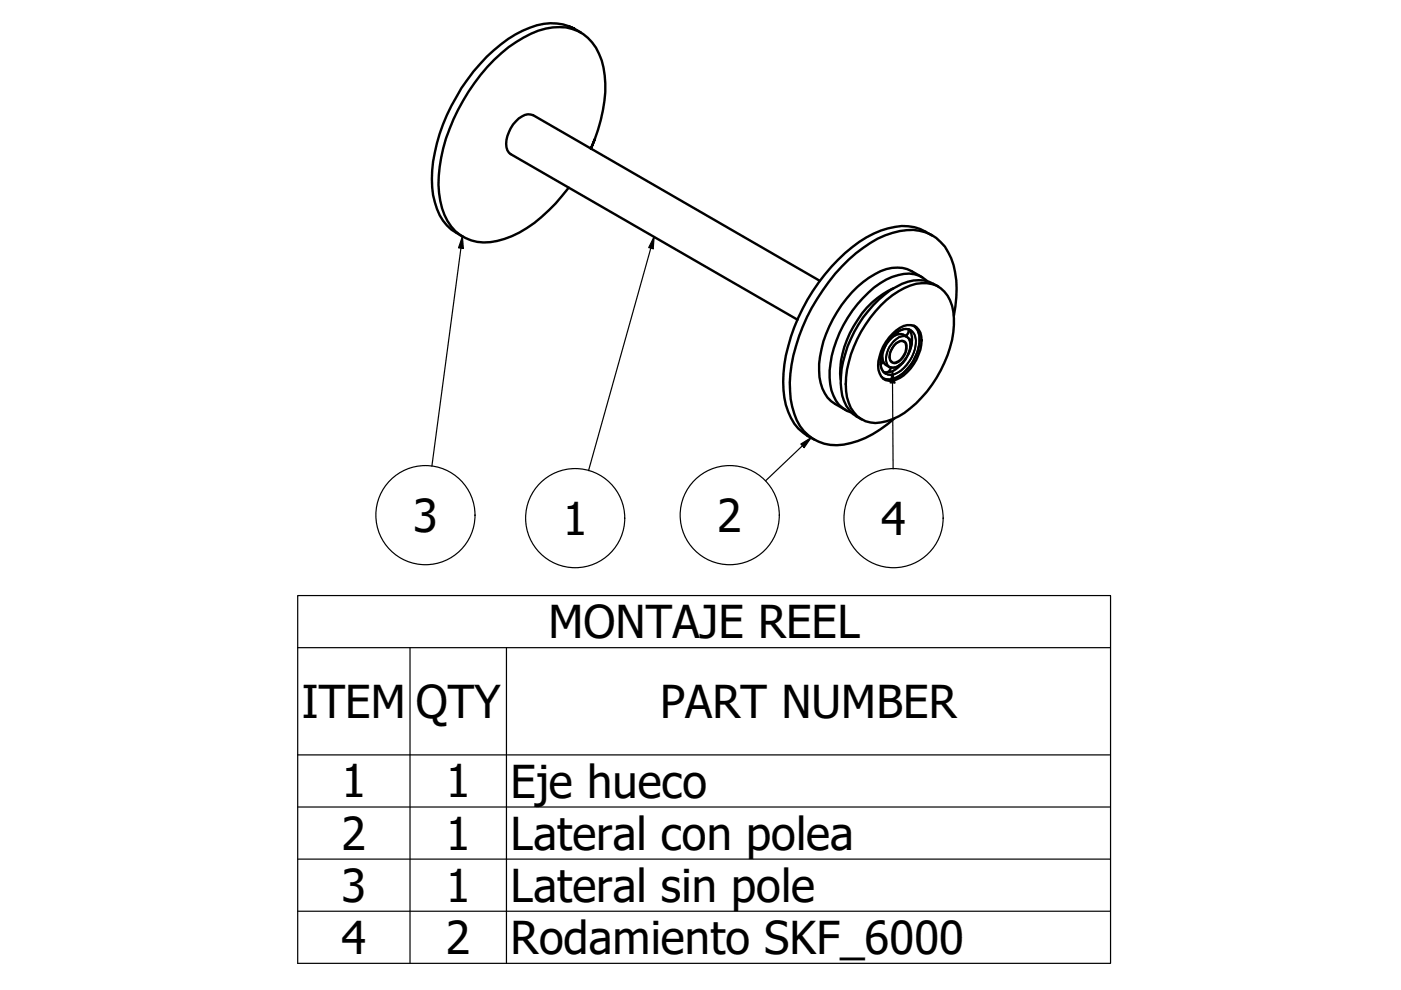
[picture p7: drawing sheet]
<svg xmlns="http://www.w3.org/2000/svg" width="297mm" height="210mm" viewBox="0 0 297 210" stroke-linecap="round" stroke-linejoin="round" font-family="sans-serif">
<!-- layer: Visible (ISO) -->
<g fill="none" stroke="#000" stroke-width=".51">
<path d="M120.6 5.6l1.1 .5a11.7 11.7 0 0 0-10.9 .4 33.8 33.8 0 0 0-14 14 34.5 34.5 0 0 0-5.2 19.2 13 13 0 0 0 4.1 9l2.5 1.5M121.7 6.1l1.5 .8M126.1 29.5l-.8 2a31.8 31.8 0 0 0 2.9-15.5 11 11 0 0 0-5.7-9.4 11.7 11.7 0 0 0-9.9 .5 33.6 33.6 0 0 0-14.4 14.3 33.9 33.9 0 0 0-5.1 19.5 12.2 12.2 0 0 0 4.4 8.9 10.1 10.1 0 0 0 9.5 .8 27.3 27.3 0 0 0 12.2-9.1l1.4-1.7M173.8 59.5l-60.8-35.1a3.2 3.2 0 0 0-3.7 1.4 6.4 6.4 0 0 0-1.7 6l.7 .9 60.8 35.1M195.5 58.8a8.3 8.3 0 0 0-6.4-2 17.1 17.1 0 0 0-9.6 6.5 24.6 24.6 0 0 0-5.8 15.3 8.2 8.2 0 0 0 5.6 8.3M196.6 59.6a6 6 0 0 0-6.2-1.3 16.8 16.8 0 0 0-8.6 6.2 24.9 24.9 0 0 0-5.9 15.6 8.3 8.3 0 0 0 2.8 6.4l.8 .6 1 .4M197.6 49.9a10.8 10.8 0 0 0-10.8-1 30.2 30.2 0 0 0-13.2 11 37.9 37.9 0 0 0-7.5 21 14.4 14.4 0 0 0 3.1 9.9l2 1.6 1.5 .8M186.8 64.7a14.9 14.9 0 0 1 8.6-4.7 6 6 0 0 1 6.5 4.9 19.4 19.4 0 0 1-2.4 13.6 24.7 24.7 0 0 1-9 9.8 9 9 0 0 1-7 1 7.1 7.1 0 0 1-4.1-6.4 23.8 23.8 0 0 1 6.2-16.9zM186.8 75.6l.3 .4M187.1 76.8h.1M187.1 76.4l-.1 .5-.3 .4M187.3 76.7l-.2 .1"/>
<path d="M187.6 73.4l.5-.7a3.1 3.1 0 0 1 3.4-1.7 2.16 2.16 0 0 1 1.5 2.8 5.4 5.4 0 0 1-3.1 4.1 2.35 2.35 0 0 1-2.8-3l.5-1.3M187.8 73.1l-.4 .7M188.8 77.9a1.17 1.17 0 0 1-.7 1.1M189.2 70.8a4.4 4.4 0 0 1 4.5-1.7 3.4 3.4 0 0 1 1.6 4 9.4 9.4 0 0 1-6.1 7.6 2.51 2.51 0 0 1-3-2.3 9.7 9.7 0 0 1 3-7.6zM189.4 61.1a18.3 18.3 0 0 0-8.4 8.1 18.9 18.9 0 0 0-2.8 11.3M189.5 71.2l-.5 .1M190.2 70.4l-.5 .7M190.3 70.3l.2 .5M191.1 77.2a3.8 3.8 0 0 1-3.7 1.7M191.5 76.7l-.3 .4-.5 .3M191.6 72.4a1.74 1.74 0 0 0-2.2 1 2.82 2.82 0 0 0-.5 3.2l.2 .1M192 76.2l-.6 .7"/>
<path d="M192.2 71.1v.2M192.6 69.8a1.17 1.17 0 0 1-.7 1.4M192.7 69.8a3.4 3.4 0 0 1 .6 3.1M192.7 71.8a1.17 1.17 0 0 1 .3 1.8M193 70a3.6 3.6 0 0 0-4 1.5 7.1 7.1 0 0 0-2.1 6.8l.9 .9M193.2 73.2l-.7 2M193.8 69.1a4.5 4.5 0 0 1 1 4.7 9.6 9.6 0 0 1-5.5 6.6l-1.2 .1-.8-.2M198.9 60.7a7.9 7.9 0 0 0-8.8 .1 23.7 23.7 0 0 0-9.7 11.1 19.1 19.1 0 0 0-1.8 12 7.3 7.3 0 0 0 4.1 5M202.2 66.9a22.3 22.3 0 0 0-.5-12.1 9 9 0 0 0-10.9-5.8 23.8 23.8 0 0 0-12.3 7.5 39.7 39.7 0 0 0-11.1 24.6 15.9 15.9 0 0 0 3 10.3 9.4 9.4 0 0 0 9.9 2.6 22.3 22.3 0 0 0 9.4-5.3"/>
</g>
<!-- layer: Visible Narrow (ISO) -->
<path d="M188.8 71.5a4.2 4.2 0 0 1 4.1-1.6 3.2 3.2 0 0 1 1.2 3.9 7.9 7.9 0 0 1-4.6 5.6 2.07 2.07 0 0 1-2.7-1.8 7.8 7.8 0 0 1 2-6.1zM189.4 72.5a2.58 2.58 0 0 1 2.8-1.1 2.4 2.4 0 0 1 .6 2.9 5 5 0 0 1-3.4 3.6 1.3 1.3 0 0 1-1.4-1.2 5.3 5.3 0 0 1 1.4-4.2zM189.6 73.2a1.93 1.93 0 0 1 2.3-.8 3 3 0 0 1-.8 3.9 1.49 1.49 0 0 1-2.3 .4 3.2 3.2 0 0 1 .8-3.5zM191.6 72.4a1.82 1.82 0 0 1 .3 2.3 3 3 0 0 1-2.4 2.2l-.4-.2M192.3 71.4a2.42 2.42 0 0 0-2.8 .8 4.7 4.7 0 0 0-1.3 5.3l.3 .3M193 70a3.5 3.5 0 0 1 1 3.9 8.3 8.3 0 0 1-4.5 5.4l-1.2 .1-.5-.2M193.1 68.9a3.1 3.1 0 0 1 1.8 3.7 9.4 9.4 0 0 1-5.6 7.7 2.49 2.49 0 0 1-2.5-.5" fill="none" stroke="#000" stroke-width=".38"/>
<!-- layer: Symbol (ISO) -->
<g fill="none" stroke="#000" stroke-width=".25">
<path d="M98 50.1l.2 2.6-1-.2zM98 50.1l-6.4 48.7M138.7 50.2l-.2 2.5-1-.2zM138.7 50.2l-13.9 49.6M189.2 78.7l.5 2.5h-1zM189.2 78.7l.2 20.7M169.8 94.1l2.2-1.3-1.5 2.1zM172 92.8l-9.7 9.2M63.1 137.3v-11h172.4v11M63.1 137.3h172.4v22.8M63.1 137.3v67h172.4v-44.2M86.9 137.3v67"/>
<path d="M107.4 137.3v67M63.1 160.1h172.4M63.1 171.1h172.4M63.1 182.2h172.4M63.1 193.2h172.4"/>
<circle cx="90.2" cy="109.2" r="10.5"/>
<circle cx="122" cy="109.9" r="10.5"/>
<circle cx="154.7" cy="109.2" r="10.5"/>
<circle cx="189.5" cy="109.9" r="10.5"/>
</g>
<g fill="#000">
<path d="M98 50.1l.2 2.6-1-.2z" fill-rule="evenodd"/>
<path d="M138.7 50.2l-.2 2.5-1-.2z" fill-rule="evenodd"/>
<path d="M169.8 94.1l2.2-1.3-1.5 2.1z" fill-rule="evenodd"/>
<path d="M189.2 78.7l.5 2.5h-1z" fill-rule="evenodd"/>
</g>
<g font-size="9.6">
<text x="87.6" y="112.8">3</text>
<text x="119.3" y="113.4">1</text>
<text x="152.1" y="112.7">2</text>
<text x="186.8" y="113.4">4</text>
<text x="116.3" y="135.4">MONTAJE REEL</text>
<text x="64" y="152.2">ITEM</text>
<text x="88.1" y="152.2">QTY</text>
<text x="140" y="152.2">PART NUMBER</text>
<text x="72.4" y="169.1">1</text>
<text x="94.6" y="169.1">1</text>
<text x="108.3" y="169.3">Eje hueco</text>
<text x="72.4" y="180.2">2</text>
<text x="94.6" y="180.1">1</text>
<text x="108.3" y="180.2">Lateral con polea</text>
<text x="72.4" y="191.2">3</text>
<text x="94.6" y="191.2">1</text>
<text x="108.3" y="191.3">Lateral sin pole</text>
<text x="72.4" y="202.2">4</text>
<text x="94.6" y="202.3">2</text>
<text x="108.3" y="202.3">Rodamiento SKF_6000</text>
</g>
</svg>
